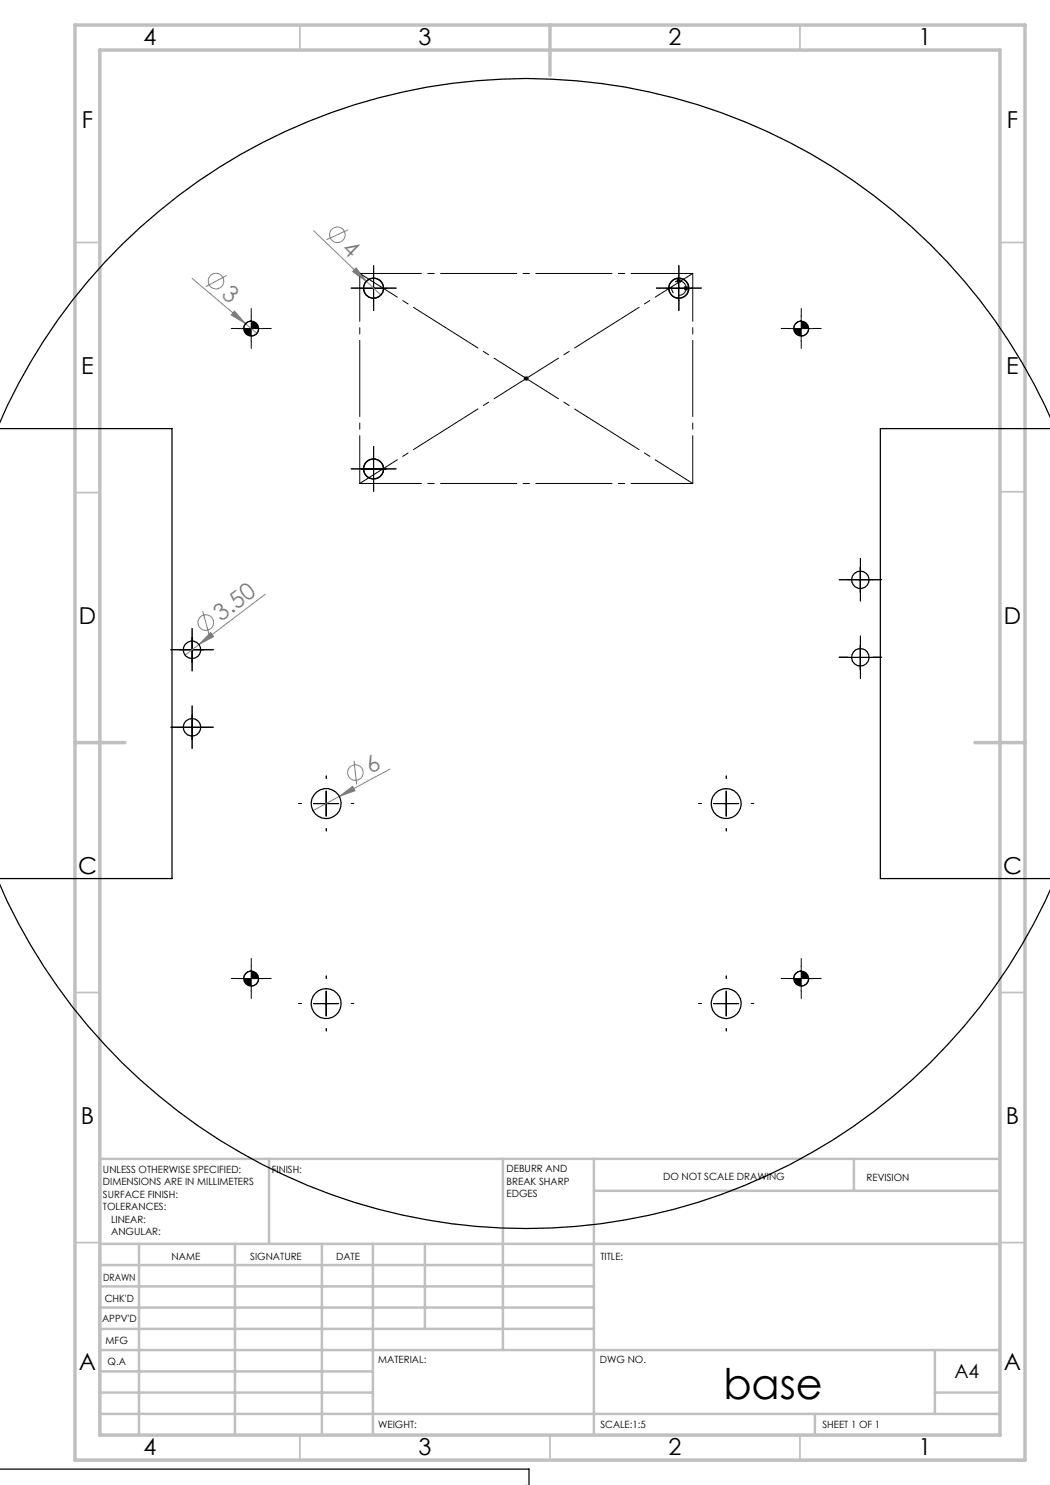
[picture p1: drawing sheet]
<svg xmlns="http://www.w3.org/2000/svg" width="210mm" height="297mm" viewBox="0 0 210 297" stroke-linecap="round" stroke-linejoin="round" font-family="sans-serif">
<g fill="none" stroke="#808080" stroke-width=".2">
<path d="M38.4 55.7l10.7 9M45.3 55.1l-4.2 2.3M62.7 46.1l10.6 10.2M69.6 46l-4.3 1.9M71.2 53.6l2.1 2.7-2.8-2zM73.3 56.3l2.9 2.7M46.9 62.2l2.2 2.5-2.9-1.7zM49.1 64.7l2.3 2M53.1 118.8l-13.3 10.1M39.8 128.9l-2.8 2.1M40.5 122.2l1.3 4.6M42.1 126.5l.6 .8-2.9 1.6z"/>
<path d="M67.9 159.3l2.6-2 .5 .8zM67.9 159.3l-5.3 2.8M70.8 152.1l.5 4.8M78 153.8l-10.1 5.5"/>
<circle cx="43.2" cy="56.2" r="1.55"/>
<circle cx="67.5" cy="47" r="1.56"/>
<circle cx="41.2" cy="124.5" r="1.56"/>
<circle cx="71.1" cy="154.5" r="1.55"/>
</g>
<g fill="none" stroke="#000" stroke-width=".2">
<path d="M72.2 57.6h5M74.7 55.1v5M133.2 57.6h5.1M135.3 56.2h.9M135.4 55.8l.7 .7M135.7 55.1v5M136.1 55.8l-.7 .7M136.8 57.3l.7 .7M137.2 57.1v1M137.5 57.3l-.7 .7M47.7 65.7h5M50.2 63.2v5"/>
<path d="M50.2 64.2a1.56 1.56 0 0 0-1.5 1.5M51.7 65.7a1.44 1.44 0 0 1-1.5 1.5M104.7 75.7h1M104.9 75.3l.7 .8M105.2 75.2v1M105.6 75.3l-.7 .8M157.7 65.7h5M160.2 63.2v5M160.2 64.2a1.5 1.5 0 0 0-1.4 1.5M161.7 65.7a1.5 1.5 0 0 1-1.5 1.5M72.2 93.8h5M74.7 91.3v5"/>
<path d="M169.6 116h5M172 113.4v5.1M35.9 130h5M38.4 127.5v5M169.6 131.5h5M172 129v4.9M35.9 145.4h5M38.4 143v5M65.2 158.2v5M145.2 158.2v5M62.7 160.7h5M142.7 160.7h5"/>
<path d="M47.7 195.7h5M50.2 193.2v5M50.2 194.2a1.56 1.56 0 0 0-1.5 1.5M51.7 195.7a1.44 1.44 0 0 1-1.5 1.5M65.2 198.2v5M145.2 198.2v5M157.7 195.7h5M160.2 193.2v5M160.2 194.2a1.5 1.5 0 0 0-1.4 1.5M161.7 195.7a1.5 1.5 0 0 1-1.5 1.5M62.7 200.7h5M142.7 200.7h5"/>
</g>
<g fill="none" stroke="#000" stroke-width=".25">
<circle cx="74.7" cy="57.6" r="2"/>
<circle cx="135.8" cy="57.6" r="2"/>
<circle cx="74.7" cy="93.8" r="2"/>
</g>
<path d="M137.2 57.2a1.45 1.45 0 0 0-2.4-.6 1.45 1.45 0 0 0 .5 2.4 1.45 1.45 0 0 0 1.9-1.6v-.2" fill="none" stroke="#000" stroke-width=".2" stroke-dasharray="15.2 1.3 1.3 1.3" stroke-dashoffset="12.6" stroke-linecap="butt"/>
<g fill="none" stroke="#000" stroke-width=".2" stroke-dasharray="15.2 1.3 1.3 1.3">
<path d="M72.2 57.6h-2M74.7 55.1v-2M77.2 57.6h2M133.3 57.6h-2M135.8 55.1v-2M138.3 57.6h2M47.8 65.7h-1.5M50.3 63.2v-1.5M50.3 68.2v1.5M52.8 65.7h1.5M74.7 60.1v2M135.8 60.1v2"/>
<path d="M157.8 65.7h-1.5M160.3 63.2v-1.5M160.3 68.2v1.5M162.8 65.7h1.5M72.2 93.8h-2M74.7 91.3v-2M74.7 96.3v2M77.2 93.8h2M169.6 115.9h-1.8M172.1 113.4v-1.7M172.1 118.4v1.8M174.6 115.9h1.7"/>
<path d="M35.9 129.9h-1.7M38.4 127.4v-1.7M38.4 132.4v1.8M40.9 129.9h1.8M169.6 131.4h-1.8M172.1 128.9v-1.7M172.1 133.9v1.8M174.6 131.4h1.7M35.9 145.4h-1.7M38.4 142.9v-1.7M38.4 147.9v1.8M40.9 145.4h1.8"/>
<path d="M65.3 155.7v-.5M145.3 155.7v-.5M60.3 160.7h-.5M65.3 165.7v.5M70.3 160.7h.5M140.3 160.7h-.5M145.3 165.7v.5M150.3 160.7h.5M47.8 195.7h-1.5M50.3 193.2v-1.5M50.3 198.2v1.5M52.8 195.7h1.5"/>
<path d="M65.3 195.7v-.5M145.3 195.7v-.5M157.8 195.7h-1.5M160.3 193.2v-1.5M160.3 198.2v1.5M162.8 195.7h1.5M60.3 200.7h-.5M65.3 205.7v.5M70.3 200.7h.5M140.3 200.7h-.5M145.3 205.7v.5M150.3 200.7h.5"/>
</g>
<path d="M0 75.7h.1M105.3 297.1v-.1" fill="none" stroke="#000" stroke-width=".2" stroke-dasharray="15.2 1.3 1.3 1.3" stroke-dashoffset="-.1"/>
<path d="M72 54.7h66.6M72 96.7h66.6" fill="none" stroke="#000" stroke-width=".2" stroke-dasharray="15.2 1.3 1.3 1.3" stroke-dashoffset="2.9"/>
<path d="M72 96.7v-42M138.6 96.7v-42" fill="none" stroke="#000" stroke-width=".2" stroke-dasharray="15.2 1.3 1.3 1.3" stroke-dashoffset="5.7"/>
<path d="M72 54.7l66.6 42M72 96.7l66.6-42" fill="none" stroke="#000" stroke-width=".2" stroke-dasharray="15.2 1.3 1.3 1.3" stroke-dashoffset="6.4"/>
<g fill="none" stroke="#c0c0c0" stroke-width=".35">
<path d="M60 5v5M160 5v5M15 48.5h5M200 48.5h5M15 98.5h5M200 98.4h5M15 198.5h5M200 198.5h5M15 248.5h5M200 248.5h5M60 287v5M110 287v5"/>
<path d="M160 287v5"/>
</g>
<g fill="none" stroke="#c0c0c0" stroke-width=".5">
<path d="M53.8 231.8v17M100.6 231.8v38.2M118.8 231.8v55.2M118.8 238.2h81.2M170.8 231.8v6.4M200 231.8h-180v55.2M20 248.8h180M20 257.3h98.8M20 253h98.8M27.8 248.8v38.2M47 248.8v38.2M64.4 248.8v38.2"/>
<path d="M74.6 248.8v38.2M85 248.8v17M20 265.8h98.8M20 261.5h98.8M20 278.5h54.6M20 274.3h54.6M20 270h180M187 278.5h13M187 270v12.8M20 282.8h180M163 282.8v4.2"/>
</g>
<path d="M15 5h190v287h-190zM20 10h180v277h-180zM110 5v10M15 148.5h10M195 148.5h10" fill="none" stroke="#c0c0c0" stroke-width=".7"/>
<path d="M158.7 195.7a1.44 1.44 0 0 0 1.5 1.5v-1.5zM160.2 194.2v1.5h1.5a1.56 1.56 0 0 0-1.5-1.5zM48.7 195.7a1.5 1.5 0 0 0 1.5 1.5v-1.5zM50.2 194.2v1.5h1.5a1.49 1.49 0 0 0-1.5-1.5zM48.7 65.7a1.5 1.5 0 0 0 1.5 1.5v-1.5zM50.2 64.2v1.5h1.5a1.49 1.49 0 0 0-1.5-1.5zM158.7 65.7a1.44 1.44 0 0 0 1.5 1.5v-1.5zM160.2 64.2v1.5h1.5a1.56 1.56 0 0 0-1.5-1.5z" fill="#000"/>
<g fill="#808080">
<path d="M71.2 53.6l2.1 2.7-2.8-2z"/>
<path d="M46.9 62.2l2.2 2.5-2.9-1.7z"/>
<path d="M67.9 159.3l2.6-2 .5 .8z"/>
<path d="M42.1 126.5l.6 .8-2.9 1.6z"/>
</g>
<g fill="none" stroke="#000" stroke-width=".25">
<path d="M-.1 85.7h34.5v90h-34.5M210.1 83.5a114.9 114.9 0 0 0-105.5-67.8 114.9 114.9 0 0 0-104.7 68.9M210.1 85.7h-34v90h34M-.1 176.9a115 115 0 0 0 104.7 68.8 115 115 0 0 0 105.5-67.7M-.1 293.8h105.9v3.3"/>
<circle cx="74.7" cy="57.6" r="2"/>
<circle cx="135.8" cy="57.7" r="2"/>
<circle cx="50.2" cy="65.7" r="1.5"/>
<circle cx="160.2" cy="65.7" r="1.5"/>
<circle cx="74.7" cy="93.8" r="2"/>
<circle cx="172.1" cy="116" r="1.74"/>
<circle cx="38.4" cy="130" r="1.75"/>
<circle cx="172.1" cy="131.5" r="1.74"/>
<circle cx="38.4" cy="145.5" r="1.74"/>
<circle cx="65.2" cy="160.7" r="2.99"/>
<circle cx="145.2" cy="160.7" r="2.99"/>
<circle cx="50.2" cy="195.7" r="1.5"/>
<circle cx="160.2" cy="195.7" r="1.5"/>
<circle cx="65.2" cy="200.7" r="3"/>
<circle cx="145.2" cy="200.7" r="3"/>
</g>
<text font-size="8.5" x="144.7" y="279.7">base</text>
<g font-size="4.7">
<text x="28.7" y="9">4</text>
<text x="83.7" y="9">3</text>
<text x="133.7" y="9">2</text>
<text x="183.7" y="9">1</text>
<text x="16.4" y="25.5">F</text>
<text x="201.4" y="25.5">F</text>
<text x="16.2" y="74.7">E</text>
<text x="201.2" y="74.7">E</text>
<text x="15.8" y="124.7">D</text>
<text x="200.8" y="124.7">D</text>
<text x="15.6" y="174.7">C</text>
<text x="200.6" y="174.7">C</text>
<text x="16.2" y="224.7">B</text>
<text x="201.2" y="224.7">B</text>
<text x="15.8" y="274">A</text>
<text x="200.8" y="274">A</text>
<text x="28.7" y="291">4</text>
<text x="83.7" y="291">3</text>
<text x="133.7" y="291">2</text>
<text x="183.7" y="291">1</text>
</g>
<g font-size="4.7" fill="#808080">
<text x="68.2" y="49.9" transform="rotate(44 68.2 49.9)">4</text>
<text x="44.1" y="59.2" transform="rotate(40 44.1 59.2)">3</text>
<text x="44.3" y="124.3" transform="rotate(-37 44.3 124.3)">3.50</text>
<text x="74.2" y="154.8" transform="rotate(-28 74.2 154.8)">6</text>
</g>
<text font-size="3.9" x="190.9" y="275.5">A4</text>
<g font-size="2">
<text x="20.6" y="234.6">UNLESS OTHERWISE SPECIFIED:</text>
<text x="20.6" y="237.1">DIMENSIONS ARE IN MILLIMETERS</text>
<text x="20.6" y="239.6">SURFACE FINISH:</text>
<text x="54.4" y="234.6">FINISH:</text>
<text x="101.3" y="234.5">DEBURR AND</text>
<text x="101.3" y="237">BREAK SHARP</text>
<text x="101.3" y="239.5">EDGES</text>
<text x="132.6" y="236">DO NOT SCALE DRAWING</text>
<text x="173.3" y="236.2">REVISION</text>
<text x="20.6" y="242.1">TOLERANCES:</text>
<text x="22.2" y="244.6">LINEAR:</text>
<text x="22.2" y="247.1">ANGULAR:</text>
<text x="34.3" y="252">NAME</text>
<text x="50" y="251.9">SIGNATURE</text>
<text x="67.2" y="251.9">DATE</text>
<text x="120.1" y="251.9">TITLE:</text>
<text x="20.6" y="256.1">DRAWN</text>
<text x="20.9" y="260.3">CHK'D</text>
<text x="20.4" y="264.4">APPV'D</text>
<text x="21.1" y="268.8">MFG</text>
<text x="21.5" y="273">Q.A</text>
<text x="75.6" y="272.5">MATERIAL:</text>
<text x="120" y="272.5">DWG NO.</text>
<text x="75.6" y="285.5">WEIGHT:</text>
<text x="120.1" y="285.6">SCALE:1:5</text>
<text x="164.5" y="285.6">SHEET 1 OF 1</text>
</g>
</svg>
